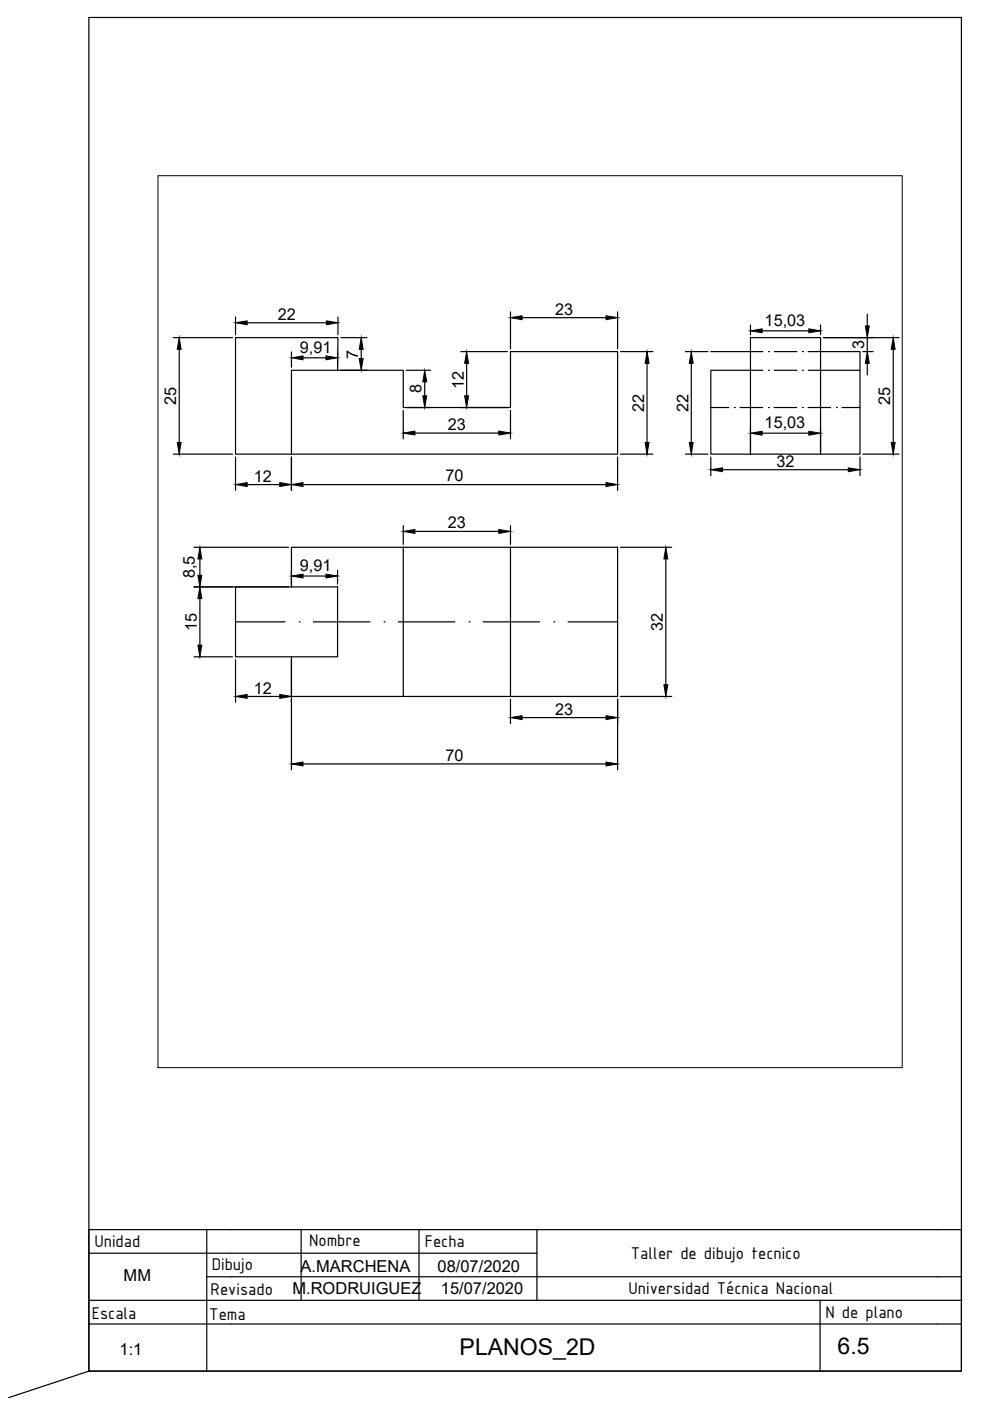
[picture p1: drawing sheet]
<svg xmlns="http://www.w3.org/2000/svg" width="210mm" height="297mm" viewBox="0 0 210 297" stroke-linecap="round" stroke-linejoin="round" font-family="sans-serif">
<!-- layer: 0 -->
<g fill="none" stroke="#000" stroke-width=".25">
<path d="M49.9 71.6v24.7h11.9M61.8 78.5h23.7v7.9h22.7v-11.9h22.7v21.8h-69.1zM150.7 74.5h8.4M159.1 71.6h14.9v24.7h-14.9zM159.1 78.5h-8.4v17.8h8.4M174 78.5h8.3v17.8h-8.3M174 74.5h8.3v4M61.8 124.4v-8.4h69.1v31.7h-69.1v-8.4M71.6 124.4h-21.7v14.9h21.7M18.8 265.7h95M18.8 275.7h180M43.8 270.7h155"/>
<path d="M43.8 260.7v30M63.8 260.7v15M88.8 260.7v15M113.8 260.7v15M198.8 260.7h-180v30M18.8 280.7h180"/>
</g>
<!-- layer: Ocultas -->
<g fill="none" stroke="#000" stroke-width=".25">
<path d="M49.9 71.6h21.8l-.1 6.9M159.1 74.5h2.6M159.1 78.5h2.6M162.9 74.5h.1M162.9 78.5h.1M164.2 74.5h4.8M164.2 78.5h4.8M170.1 74.5h.1M170.1 78.5h.1M171.4 74.5h2.6M171.4 78.5h2.6M150.7 86.4h3.8"/>
<path d="M155.7 86.4h.1M156.9 86.4h4.8M162.9 86.4h.1M164.1 86.4h4.8M170.1 86.4h.1M171.3 86.4h4.8M177.3 86.4h.1M178.5 86.4h3.8M85.5 116v31.7M108.2 116v31.7M49.9 131.8h10.5M63.4 131.8h.1"/>
<path d="M66.4 131.8h12M71.6 124.4v14.9M81.4 131.8h.1M84.4 131.8h12M99.4 131.8h.1M102.4 131.8h12M117.4 131.8h.1M120.4 131.8h10.5"/>
</g>
<!-- layer: Cotas -->
<g fill="none" stroke="#000" stroke-width=".25">
<path d="M36.8 71.6h12.5M38 74.1v19.7M49.9 67.2v3.8M52.4 68.4h16.8M61.8 74.6v3.3M64.2 75.9h4.9M71.6 74.6v3.3M71.7 67.2v3.8M72.2 78.5h5.6M72.3 71.6h5.5M76.6 74.1v1.9M86.1 78.5h5.2"/>
<path d="M97.7 74.5h9.9M98.9 77v6.9M108.2 66.1v7.8M110.7 67.4h17.8M130.9 66.1v7.8M131.6 74.5h6.8M137.2 77v16.8M145.3 74.5h4.8M146.6 77v16.8M159.1 68.9v2.1M161.6 70.1h9.9M174 68.9v2.1"/>
<path d="M174.6 71.6h16M183 74.5h2.1M183.9 66.6v2.5M183.9 71.6v2.9M183.9 77v2.5M189.4 74.1v19.7M36.8 96.3h12.5M49.9 96.9v7.1M61.8 96.9v7.1M85.5 87v6M86.1 86.4h5.2M88 91.8h17.8"/>
<path d="M90.1 81v2.9M97.7 86.4h9.9M108.2 87v6M130.9 96.9v7.1M131.6 96.3h6.8M145.3 96.3h4.8M150.7 96.9v3.9M153.2 99.6h26.7M159.1 90.6v5.1M161.6 91.8h9.9M174 90.6v5.1M182.3 96.9v3.9"/>
<path d="M183 96.3h7.6M41.1 116h20.1M42.4 118.5v3.5M52.4 102.7h6.9M64.2 102.7h64.3M85.5 111.4v4M88 112.7h17.8M108.2 111.4v4M131.6 116h10.8M141.2 118.5v26.7M41.1 124.4h20.1M41.1 139.3h8.2"/>
<path d="M42.4 126.9v9.9M49.9 139.9v9M61.8 120.9v2.9M61.8 139.9v23.3M64.2 122.1h4.9M71.6 120.9v2.9M52.4 147.7h6.9M108.2 148.3v5.1M110.7 152.1h17.8M130.9 148.3v14.9M131.6 147.7h10.8M64.2 162h64.3"/>
<path d="M18.8 290.7v-287h185v287h-185l-17 5.6"/>
</g>
<g fill="#000" stroke="#000" stroke-width=".21">
<path d="M38 71.6l.4 2.5h-.8zM49.9 68.4l2.5-.4v.9zM61.8 75.9l2.4-.4v.8zM69.1 75.5l2.5 .4-2.5 .4zM69.2 68l2.5 .4-2.5 .5zM76.6 71.6l.4 2.5h-.8zM76.2 76h.8l-.4 2.5zM98.9 74.5l.4 2.5h-.8zM108.2 67.4l2.5-.4v.8zM128.5 67l2.4 .4-2.4 .4zM137.2 74.5l.4 2.5h-.8zM146.6 74.5l.4 2.5h-.9z"/>
<path d="M159.1 70.1l2.5-.4v.8zM171.5 69.7l2.5 .4-2.5 .4zM183.9 74.5l.4 2.5h-.8zM183.5 69.1h.8l-.4 2.5zM189.4 71.6l.4 2.5h-.8zM37.6 93.8h.8l-.4 2.5zM85.5 91.8l2.5-.4v.8zM90.1 78.5l.4 2.5h-.9zM89.6 83.9h.9l-.4 2.5zM98.5 83.9h.8l-.4 2.5zM105.8 91.4l2.4 .4-2.4 .4zM136.8 93.8h.8l-.4 2.5z"/>
<path d="M146.1 93.8h.9l-.4 2.5zM150.7 99.6l2.5-.4v.8zM159.1 91.8l2.5-.4v.9zM171.5 91.4l2.5 .4-2.5 .5zM179.9 99.2l2.4 .4-2.4 .4zM189 93.8h.8l-.4 2.5zM42.4 116l.4 2.5h-.8zM49.9 102.7l2.5-.4v.8zM59.3 102.3l2.5 .4-2.5 .4zM61.8 102.7l2.4-.4v.8zM85.5 112.7l2.5-.4v.8zM105.8 112.3l2.4 .4-2.4 .4z"/>
<path d="M128.5 102.3l2.4 .4-2.4 .4zM141.2 116l.4 2.5h-.8zM42.4 124.4l.4 2.5h-.8zM42 136.8h.8l-.4 2.5zM42 122h.8l-.4 2.4zM61.8 122.1l2.4-.4v.8zM69.1 121.7l2.5 .4-2.5 .4zM49.9 147.7l2.5-.5v.9zM59.3 147.2l2.5 .5-2.5 .4zM108.2 152.1l2.5-.4v.9zM128.5 151.7l2.4 .4-2.4 .5zM140.8 145.2h.8l-.4 2.5z"/>
<path d="M61.8 162l2.4-.4v.8zM128.5 161.6l2.4 .4-2.4 .4z"/>
</g>
<!-- layer: CajetinLine -->
<path d="M173.9 275.7v15M198.8 270.7h5v20h-185M198.8 260.7h5v10M198.8 275.7h5M198.8 280.7h5" fill="none" stroke="#000" stroke-width=".25"/>
<!-- layer: Cotas -->
<path d="M33.5 37.3h157.8v189.1h-157.8z" fill="none" stroke="#000" stroke-width=".21"/>
<g font-size="4.9">
<text x="97.5" y="287.3">PLANOS_2D</text>
<text x="177.6" y="287.1">6.5</text>
</g>
<g font-size="3.9">
<text x="20" y="264.4">Unidad</text>
<text x="44.9" y="269.2">Dibujo</text>
<text x="65.5" y="264.1">Nombre</text>
<text x="90.1" y="264.4">Fecha</text>
<text x="133.8" y="266.9">Taller de dibujo tecnico</text>
<text x="44.6" y="274.6">Revisado</text>
<text x="133.3" y="274.4">Universidad Técnica Nacional</text>
<text x="19.5" y="279.6">Escala</text>
<text x="44.4" y="279.8">Tema</text>
<text x="175" y="279.4">N de plano</text>
</g>
<g font-size="3.5">
<text x="58.9" y="67.8">22</text>
<text x="117.7" y="66.7">23</text>
<text x="162.1" y="69">15,03</text>
<text x="63.6" y="74.8">9,91</text>
<text x="76" y="76" transform="rotate(-90 76 76)">7</text>
<text x="183.2" y="74" transform="rotate(-90 183.2 74)">3</text>
<text x="89.4" y="83.4" transform="rotate(-90 89.4 83.4)">8</text>
<text x="98.3" y="82.5" transform="rotate(-90 98.3 82.5)">12</text>
<text x="37.3" y="85.8" transform="rotate(-90 37.3 85.8)">25</text>
<text x="136.6" y="87.3" transform="rotate(-90 136.6 87.3)">22</text>
<text x="146" y="87.3" transform="rotate(-90 146 87.3)">22</text>
<text x="188.7" y="85.8" transform="rotate(-90 188.7 85.8)">25</text>
<text x="95" y="91.1">23</text>
<text x="162.1" y="90.7">15,03</text>
<text x="164.6" y="98.9">32</text>
<text x="53.8" y="102.1">12</text>
<text x="94.5" y="102.1">70</text>
<text x="95" y="112">23</text>
<text x="41.3" y="122.6" transform="rotate(-90 41.3 122.6)">8,5</text>
<text x="63.6" y="121">9,91</text>
<text x="41.7" y="133.9" transform="rotate(-90 41.7 133.9)">15</text>
<text x="140.5" y="133.8" transform="rotate(-90 140.5 133.8)">32</text>
<text x="53.8" y="147">12</text>
<text x="117.7" y="151.5">23</text>
<text x="94.5" y="161.3">70</text>
<text x="63.7" y="269.6">A.MARCHENA</text>
<text x="92.8" y="269.7">08/07/2020</text>
<text x="26.2" y="271.7">MM</text>
<text x="62" y="274.3">M.RODRUIGUEZ</text>
<text x="93.5" y="274.4">15/07/2020</text>
<text x="25.3" y="287.4">1:1</text>
</g>
</svg>
